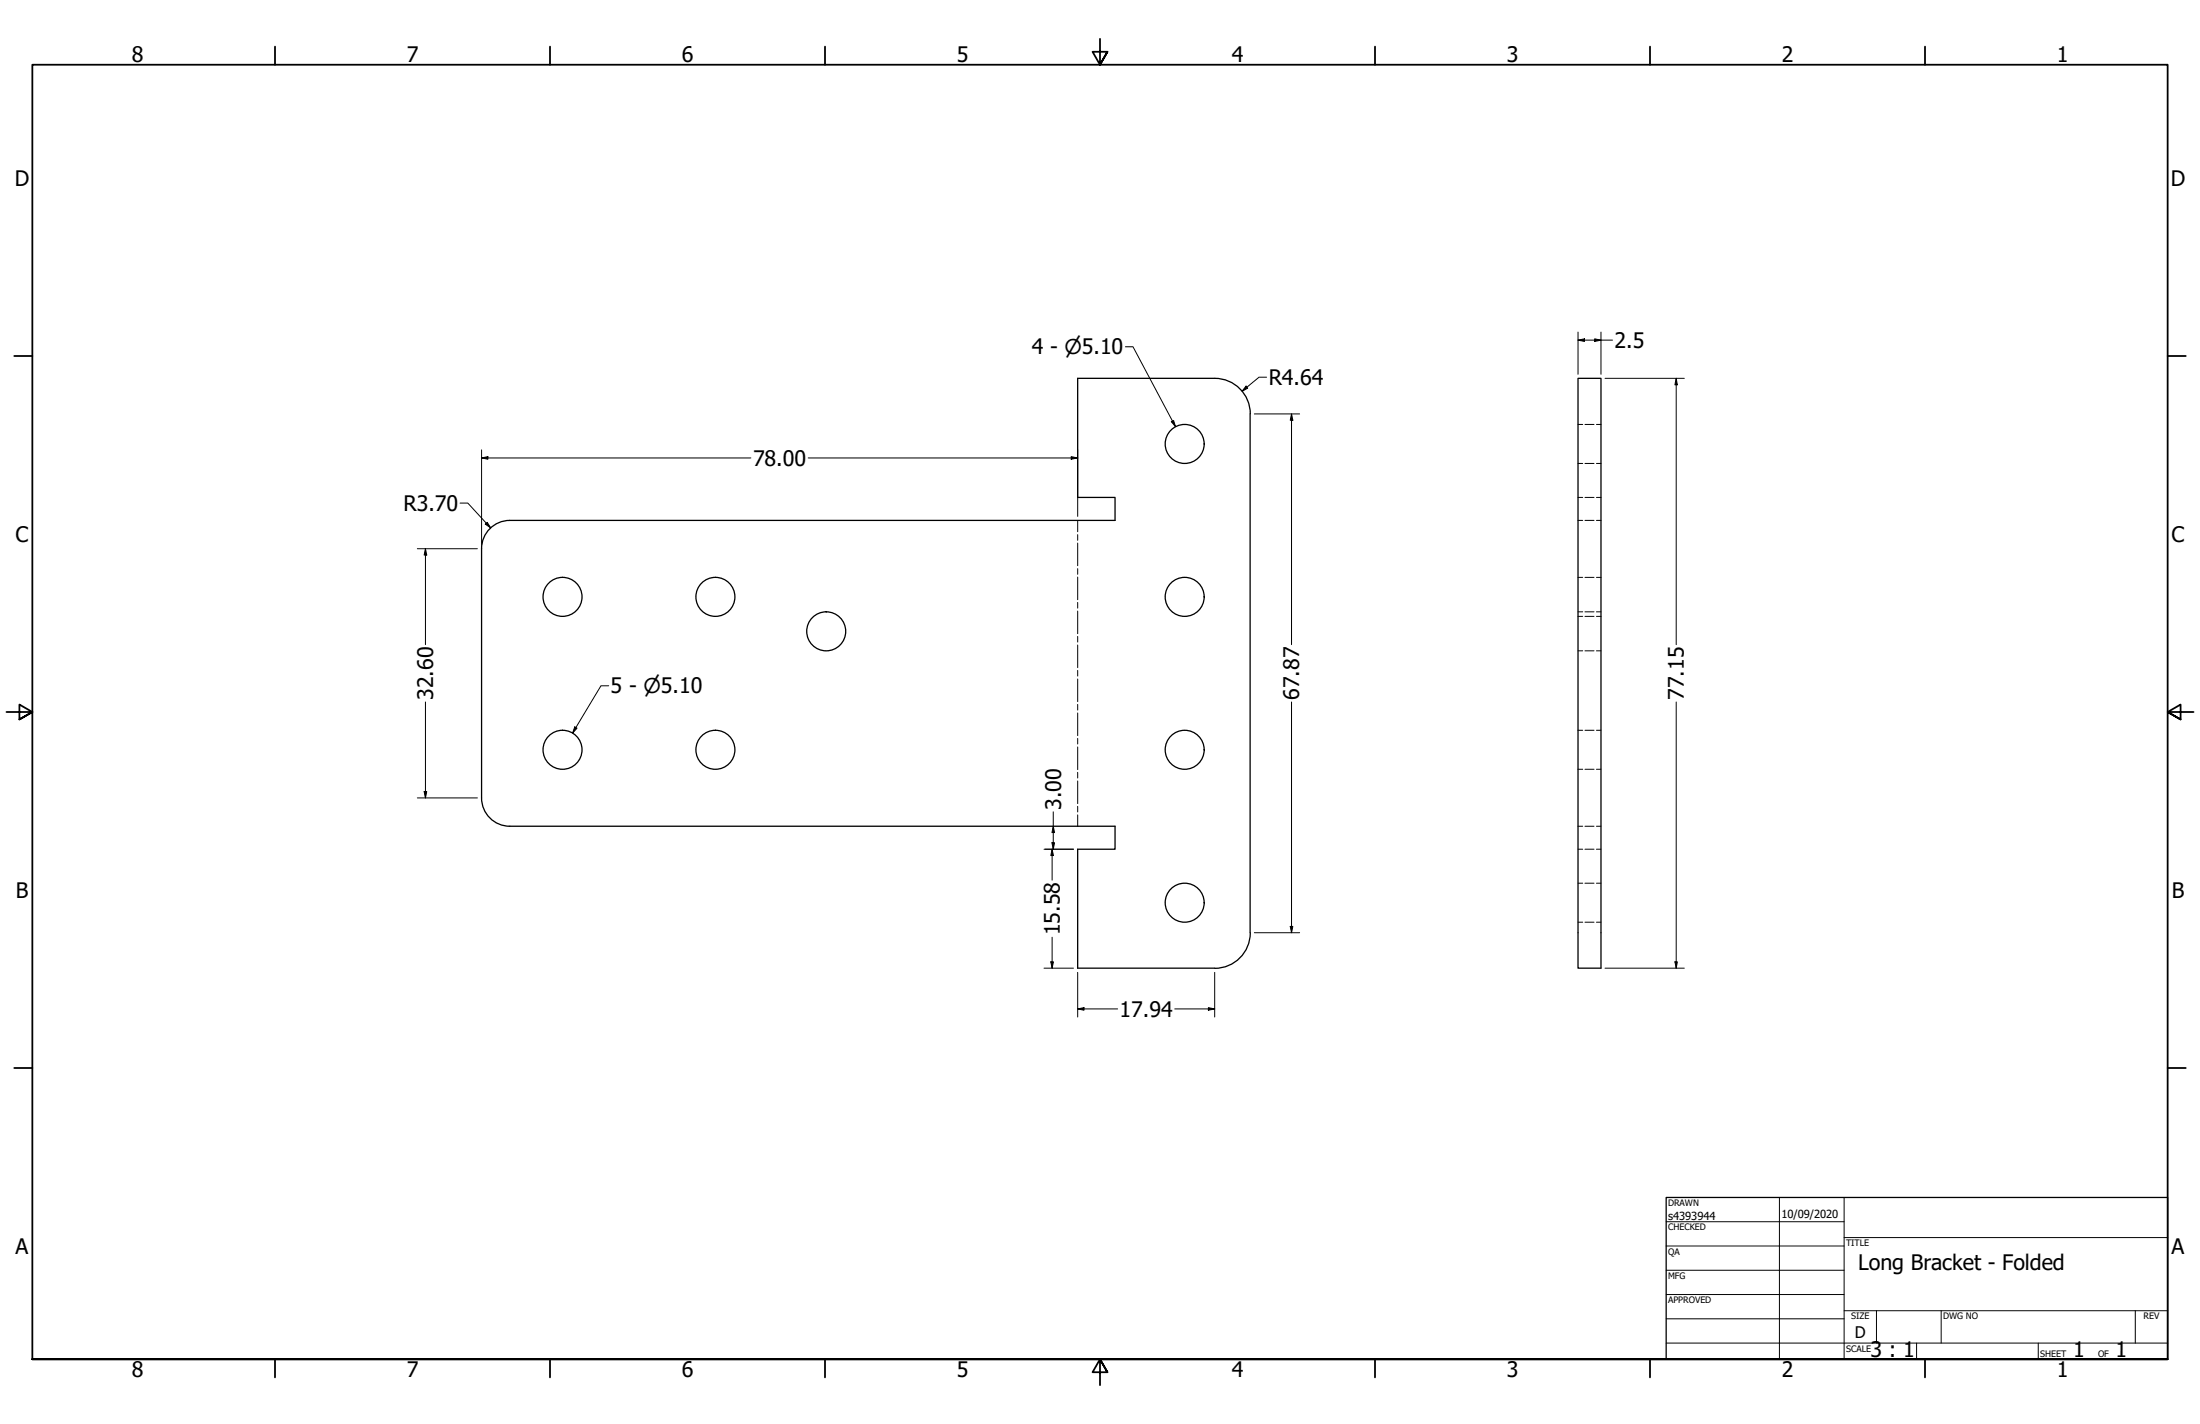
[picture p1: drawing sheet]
<svg xmlns="http://www.w3.org/2000/svg" width="864mm" height="559mm" viewBox="0 0 864 559" stroke-linecap="round" stroke-linejoin="round" font-family="sans-serif">
<!-- layer: Bend Centerline (ANSI) -->
<g fill="none" stroke="#000" stroke-width=".39">
<path d="M423 204.2v4.5M423 209.8v2.2M423 213.1v8.9M423 223.1v2.3M423 226.4v8.9M423 236.4v2.2M423 239.8v8.9M423 249.7v2.3M423 253.1v8.9M423 263.1v2.2M423 266.4v8.9M423 276.4v2.2"/>
<path d="M423 279.8v8.9M423 289.8v2.2M423 293.1v8.9M423 303.1v2.2M423 306.5v8.8M423 316.4v2.2M423 319.8v4.4"/>
</g>
<!-- layer: Visible (ANSI) -->
<g fill="none" stroke="#000" stroke-width=".51">
<path d="M619.4 148.5h9.1v231.4h-9.1zM490.7 162.4v203.6M490.8 162.4a13.9 13.9 0 0 0-13.9-13.9h-53.9v46.7h14.7v9h-237.6a11.1 11.1 0 0 0-11.1 11.1v97.8a11.1 11.1 0 0 0 11.1 11.1h237.6v9h-14.7v46.7h53.8M490.8 366a13.9 13.9 0 0 1-13.9 14"/>
<circle cx="465" cy="174.2" r="7.7"/>
<circle cx="220.8" cy="234.2" r="7.7"/>
<circle cx="280.8" cy="234.2" r="7.7"/>
<circle cx="465" cy="234.2" r="7.7"/>
<circle cx="324.3" cy="247.7" r="7.7"/>
<circle cx="220.8" cy="294.2" r="7.7"/>
<circle cx="280.8" cy="294.2" r="7.7"/>
<circle cx="465" cy="294.2" r="7.7"/>
<circle cx="465" cy="354.2" r="7.7"/>
</g>
<!-- layer: Hidden (ANSI) -->
<g fill="none" stroke="#000" stroke-width=".39">
<path d="M619.4 166.6h1.9M622.2 166.6h3.5M626.7 166.6h1.8M619.4 195.2h1.9M619.4 181.9h1.9M622.2 195.2h3.5M622.2 181.9h3.5M626.7 195.2h1.8M626.7 181.9h1.8M619.4 204.2h1.9M622.2 204.2h3.5M626.7 204.2h1.8"/>
<path d="M619.4 226.6h1.9M622.2 226.6h3.5M626.7 226.6h1.8M619.4 240.1h1.9M619.4 255.4h1.9M619.4 241.9h1.9M622.2 240.1h3.5M622.2 255.4h3.5M622.2 241.9h3.5M626.7 240.1h1.8M626.7 255.4h1.8M626.7 241.9h1.8"/>
<path d="M619.4 286.6h1.9M622.2 286.6h3.5M626.7 286.6h1.8M619.4 301.9h1.9M622.2 301.9h3.5M626.7 301.9h1.8M619.4 324.2h1.9M619.4 333.2h1.9M622.2 324.2h3.5M622.2 333.2h3.5M626.7 324.2h1.8M626.7 333.2h1.8"/>
<path d="M619.4 346.6h1.9M622.2 346.6h3.5M626.7 346.6h1.8M619.4 361.9h1.9M622.2 361.9h3.5M626.7 361.9h1.8"/>
</g>
<!-- layer: Border (ANSI) -->
<g fill="none" stroke="#000" stroke-width=".7">
<path d="M107.9 18.3v7.1M215.9 18.3v7.1M323.8 18.3v7.1M431.8 15.2v10.2l-2.9-5.1h5.8l-2.9 5.1 2.9-5.1M539.8 18.3v7.1M647.7 18.3v7.1M755.6 18.3v7.1M5.6 139.7h7.1M850.9 139.7h7.1M2.5 279.4h10.2l-5.1-2.9v5.8l5.1-2.9-5.1 2.9M861.1 279.4h-10.2l5.1-2.9v5.8l-5.1-2.9 5.1 2.9M5.6 419.1h7.1"/>
<path d="M850.9 419.1h7.1M12.7 533.4v-508h838.2v508h-838.2h838.2M107.9 533.4v7.1M215.9 533.4v7.1M323.8 533.4v7.1M434.7 538.5l-2.9-5.1 2.9 5.1h-5.8l2.9-5.1v10.2M539.8 533.4v7.1M647.7 533.4v7.1M755.6 533.4v7.1"/>
</g>
<!-- layer: Title (ANSI) -->
<g fill="none" stroke="#000" stroke-width=".39">
<path d="M654 479.4h69.9M698.5 469.9v63.5M723.9 469.9v63.5M654 488.9h69.9M654 498.5h69.9M723.9 485.6h127M654 508h69.9M654 517.5h69.9M723.9 514.3h127M736.6 514.3v12.7M762 514.3v12.7M838.2 514.3v12.7"/>
<path d="M654 527h196.9M752.3 527v6.4M800.1 527v6.4"/>
</g>
<path d="M654 469.9h196.9v63.5h-196.9z" fill="none" stroke="#000" stroke-width=".51"/>
<!-- layer: Dimension (ANSI) -->
<g fill="none" stroke="#000" stroke-width=".39">
<path d="M441.8 136.1h3l16.7 31.3M619.4 133.5l2.6-.5v1zM619.4 133.5h13.6M619.4 130.3v16.6M626 133l2.5 .5-2.5 .5zM628.5 130.3v16.6M489.1 151.5l.7 .8-2.2 1.2zM497.2 148h-3l-6.6 5.5M630 148.5h31.2M658 148.5l.4 2.5h-.9zM658 148.5v104.5M189 179.7l2.5-.5v1z"/>
<path d="M189 179.7h105.8M189 176.5v37.2M317.2 179.7h105.8M420.5 179.2l2.5 .5-2.5 .5zM423 176.5v26.1M459.8 165.5l.9-.5 .8 2.4zM492.4 162.4h17.8M507 162.4l.5 2.5h-1zM507 162.4v90.6M180.6 197.4h3l9 9.7M163.8 215.3h23.6M167 215.3l.5 2.5h-1z"/>
<path d="M167 215.3v37.7M190.5 205.7l.8-.7 1.3 2.1zM167 275.5v37.6M239 269.1h-3.1l-11.1 18.6M507 275.5v90.5M658 275.5v104.4M225.6 285.2l.9 .6-1.7 1.9zM163.8 313.1h23.6M166.5 310.6h1l-.5 2.5zM413.4 318.6v14.6M409.8 333.2h11.6M412.9 330.7h1.1l-.6 2.5z"/>
<path d="M413 333.2l.5 2.5h-1zM413 333.2v12.2M413.4 324.2l.6 2.5h-1.1zM409.8 379.9h11.6M412.5 377.4h1l-.5 2.5zM413 367.8v12.1M492.4 366h17.8M506.5 363.5h1l-.5 2.5zM630 379.9h31.2M657.5 377.4h.9l-.4 2.5zM423 395.9l2.5-.5v1zM423 381.6v17.5"/>
<path d="M423 395.9h15.7M461.1 395.9h15.7M474.3 395.4l2.5 .5-2.5 .5zM476.8 381.6v17.5"/>
</g>
<g fill="#000">
<path d="M619.4 133.5l2.6-.5v1z" fill-rule="evenodd"/>
<path d="M626 133l2.5 .5-2.5 .5z" fill-rule="evenodd"/>
<path d="M489.1 151.5l.7 .8-2.2 1.2z" fill-rule="evenodd"/>
<path d="M658 148.5l.4 2.5h-.9z" fill-rule="evenodd"/>
<path d="M189 179.7l2.5-.5v1z" fill-rule="evenodd"/>
<path d="M459.8 165.5l.9-.5 .8 2.4z" fill-rule="evenodd"/>
<path d="M507 162.4l.5 2.5h-1z" fill-rule="evenodd"/>
<path d="M420.5 179.2l2.5 .5-2.5 .5z" fill-rule="evenodd"/>
<path d="M167 215.3l.5 2.5h-1z" fill-rule="evenodd"/>
<path d="M190.5 205.7l.8-.7 1.3 2.1z" fill-rule="evenodd"/>
<path d="M225.6 285.2l.9 .6-1.7 1.9z" fill-rule="evenodd"/>
<path d="M166.5 310.6h1l-.5 2.5z" fill-rule="evenodd"/>
<path d="M412.9 330.7h1.1l-.6 2.5z" fill-rule="evenodd"/>
<path d="M413 333.2l.5 2.5h-1z" fill-rule="evenodd"/>
<path d="M413.4 324.2l.6 2.5h-1.1z" fill-rule="evenodd"/>
<path d="M412.5 377.4h1l-.5 2.5z" fill-rule="evenodd"/>
<path d="M506.5 363.5h1l-.5 2.5z" fill-rule="evenodd"/>
<path d="M657.5 377.4h.9l-.4 2.5z" fill-rule="evenodd"/>
<path d="M423 395.9l2.5-.5v1z" fill-rule="evenodd"/>
<path d="M474.3 395.4l2.5 .5-2.5 .5z" fill-rule="evenodd"/>
</g>
<g font-size="8.4">
<text x="51.7" y="24.4">8</text>
<text x="159.6" y="24.4">7</text>
<text x="267.6" y="24.4">6</text>
<text x="375.5" y="24.4">5</text>
<text x="483.5" y="24.4">4</text>
<text x="591.4" y="24.4">3</text>
<text x="699.4" y="24.4">2</text>
<text x="807.3" y="24.4">1</text>
<text x="5.8" y="72.9">D</text>
<text x="852.1" y="72.9">D</text>
<text x="633.8" y="136.5">2.5</text>
<text x="405" y="139">4 - ⌀5.10</text>
<text x="498" y="151.1">R4.64</text>
<text x="295.6" y="182.8">78.00</text>
<text x="158.4" y="200.5">R3.70</text>
<text x="6.1" y="212.6">C</text>
<text x="852.4" y="212.6">C</text>
<text x="170.1" y="274.6" transform="rotate(-90 170.1 274.6)">32.60</text>
<text x="239.7" y="272">5 - ⌀5.10</text>
<text x="510" y="274.6" transform="rotate(-90 510 274.6)">67.87</text>
<text x="661" y="274.6" transform="rotate(-90 661 274.6)">77.15</text>
<text x="416.5" y="317.8" transform="rotate(-90 416.5 317.8)">3.00</text>
<text x="6.2" y="352.3">B</text>
<text x="852.5" y="352.3">B</text>
<text x="416.1" y="367" transform="rotate(-90 416.1 367)">15.58</text>
<text x="439.5" y="399">17.94</text>
<text x="6.1" y="492">A</text>
<text x="852.4" y="492">A</text>
<text x="729.4" y="498.3">Long Bracket - Folded</text>
<text x="734.3" y="532.5">3 : 1</text>
<text x="813.8" y="532.6">1</text>
<text x="830.5" y="532.6">1</text>
<text x="51.7" y="540.5">8</text>
<text x="159.6" y="540.5">7</text>
<text x="267.6" y="540.5">6</text>
<text x="375.5" y="540.5">5</text>
<text x="483.5" y="540.5">4</text>
<text x="591.4" y="540.5">3</text>
<text x="699.4" y="540.5">2</text>
<text x="807.3" y="540.5">1</text>
</g>
<text font-size="6.3" x="728.1" y="524.9">D</text>
<g font-size="4.4">
<text x="654.8" y="478.6">s4393944</text>
<text x="699.3" y="478">10/09/2020</text>
</g>
<g font-size="3.5">
<text x="654.8" y="473.2">DRAWN</text>
<text x="654.8" y="482.8">CHECKED</text>
<text x="724.7" y="488.9">TITLE</text>
<text x="654.8" y="492.3">QA</text>
<text x="654.8" y="501.8">MFG</text>
<text x="654.8" y="511.4">APPROVED</text>
<text x="726.7" y="517.7">SIZE</text>
<text x="762.8" y="517.7">DWG NO</text>
<text x="841.4" y="517.7">REV</text>
<text x="724.7" y="530.4">SCALE</text>
<text x="800.9" y="532.6">SHEET</text>
<text x="823.6" y="532.6">OF</text>
</g>
</svg>
